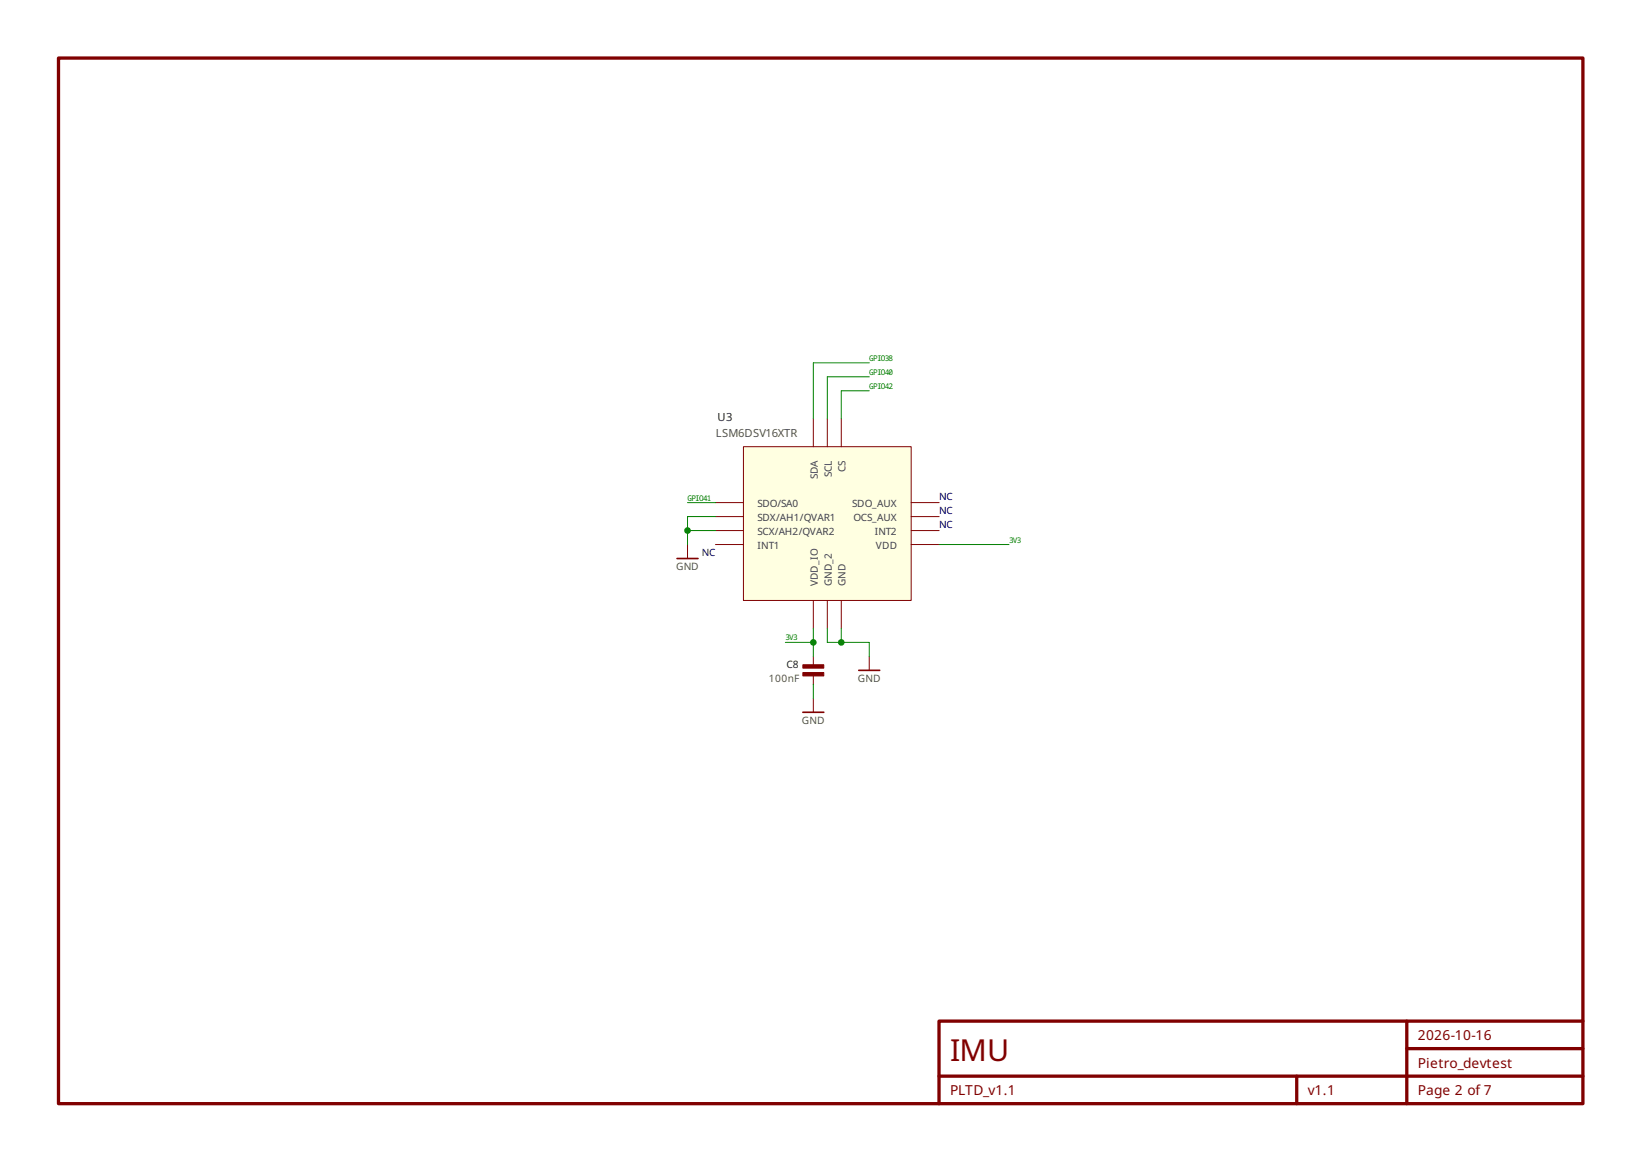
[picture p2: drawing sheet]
<svg xmlns="http://www.w3.org/2000/svg" width="297mm" height="210mm" viewBox="0 0 297 210" stroke-linecap="round" stroke-linejoin="round" font-family="sans-serif">
<path d="M134.4 80.8h30.3v27.8h-30.3z" fill-rule="evenodd" fill="#ffffe1" stroke="#800000" stroke-width=".18"/>
<g fill="none" stroke="#800000" stroke-width=".18">
<path d="M147 75.7v5.1M149.6 75.7v5.1M152.1 75.7v5.1M124.3 98.5v2.5M129.4 93.4h5M129.4 95.9h5M129.4 98.5h5M129.4 90.9h5M164.7 93.4h5.1M164.7 95.9h5.1M164.7 98.5h5.1M164.7 90.9h5.1"/>
<path d="M147 108.6v5M147 118.7v1.5M149.6 108.6v5M152.1 108.6v5M157.2 118.7v2.5M147 122.2v1.5M147 126.2v2.6"/>
</g>
<path d="M122.4 101h3.8M145.1 128.8h3.8M155.3 121.2h3.7" fill="none" stroke="#800000" stroke-width=".3"/>
<path d="M10.6 10.5h275.6v189h-275.6zM169.8 194.6h116.4M234.4 194.6v4.9M254.3 184.6v14.9M254.3 189.6h31.9M286.2 184.6h-116.4v14.9" fill="none" stroke="#800000" stroke-width=".6"/>
<g fill="#800000" stroke="#800000" stroke-width=".18">
<path d="M145.2 120.2h3.7v.6h-3.7z" fill-rule="evenodd"/>
<path d="M145.2 121.6h3.7v.6h-3.7z" fill-rule="evenodd"/>
</g>
<path d="M157.2 65.6h-10.2v10.1M157.2 70.7h-5.1v5M157.2 68.1h-7.6v7.6M124.3 90.9h5.1M124.3 95.9h5.1M129.4 93.4h-5.1v5.1M169.8 98.5h12.6M142 116.1h5M147 113.6v5.1M149.6 113.6v2.5h7.6v2.6M152.1 113.6v2.5M147 123.7v2.5" fill="none" stroke="#008000" stroke-width=".18"/>
<g fill="#008000">
<circle cx="124.3" cy="95.9" r=".6"/>
<circle cx="152.1" cy="116.1" r=".6"/>
<circle cx="147" cy="116.1" r=".6"/>
</g>
<text font-size="5.5" fill="#800000" x="171.8" y="191.8">IMU</text>
<g font-size="2.5" fill="#800000">
<text x="256.3" y="188.1">2026-10-16</text>
<text x="256.3" y="193.1">Pietro_devtest</text>
<text x="171.8" y="198">PLTD_v1.1</text>
<text x="236.4" y="198">v1.1</text>
<text x="256.3" y="198">Page 2 of 7</text>
</g>
<text font-size="2" fill="#202020" x="129.7" y="76.1">U3</text>
<text font-size="2" fill="#505050" x="129.4" y="79">LSM6DSV16XTR</text>
<g font-size="1.8" fill="#404040">
<text x="147.8" y="86.7" transform="rotate(-90 147.8 86.7)">SDA</text>
<text x="150.4" y="86.2" transform="rotate(-90 150.4 86.2)">SCL</text>
<text x="152.9" y="85.3" transform="rotate(-90 152.9 85.3)">CS</text>
<text x="136.9" y="94.2">SDX/AH1/QVAR1</text>
<text x="136.9" y="91.7">SDO/SA0</text>
<text x="154.1" y="91.7">SDO_AUX</text>
<text x="154.3" y="94.2">OCS_AUX</text>
<text x="136.9" y="96.7">SCX/AH2/QVAR2</text>
<text x="136.9" y="99.2">INT1</text>
<text x="158.1" y="96.7">INT2</text>
<text x="158.4" y="99.2">VDD</text>
<text x="147.8" y="106" transform="rotate(-90 147.8 106)">VDD_IO</text>
<text x="150.4" y="106" transform="rotate(-90 150.4 106)">GND_2</text>
<text x="152.9" y="106" transform="rotate(-90 152.9 106)">GND</text>
</g>
<g font-size="1.8" fill="#000080">
<text x="169.8" y="92.9">NC</text>
<text x="169.8" y="95.5">NC</text>
<text x="169.8" y="90.4">NC</text>
<text x="126.9" y="100.5">NC</text>
</g>
<g font-size="1.8" fill="#505050">
<text x="122.2" y="103">GND</text>
<text x="139" y="123.3">100nF</text>
<text x="155.1" y="123.3">GND</text>
<text x="145" y="130.8">GND</text>
</g>
<text font-size="1.8" fill="#202020" x="142.2" y="120.7">C8</text>
<g font-size="1.4" fill="#008000">
<text x="157.2" y="65.2">GPIO38</text>
<text x="157.2" y="70.3">GPIO42</text>
<text x="157.2" y="67.8">GPIO40</text>
<text x="124.3" y="90.5">GPIO41</text>
<text x="182.4" y="98.1">3V3</text>
<text x="142" y="115.8">3V3</text>
</g>
</svg>
